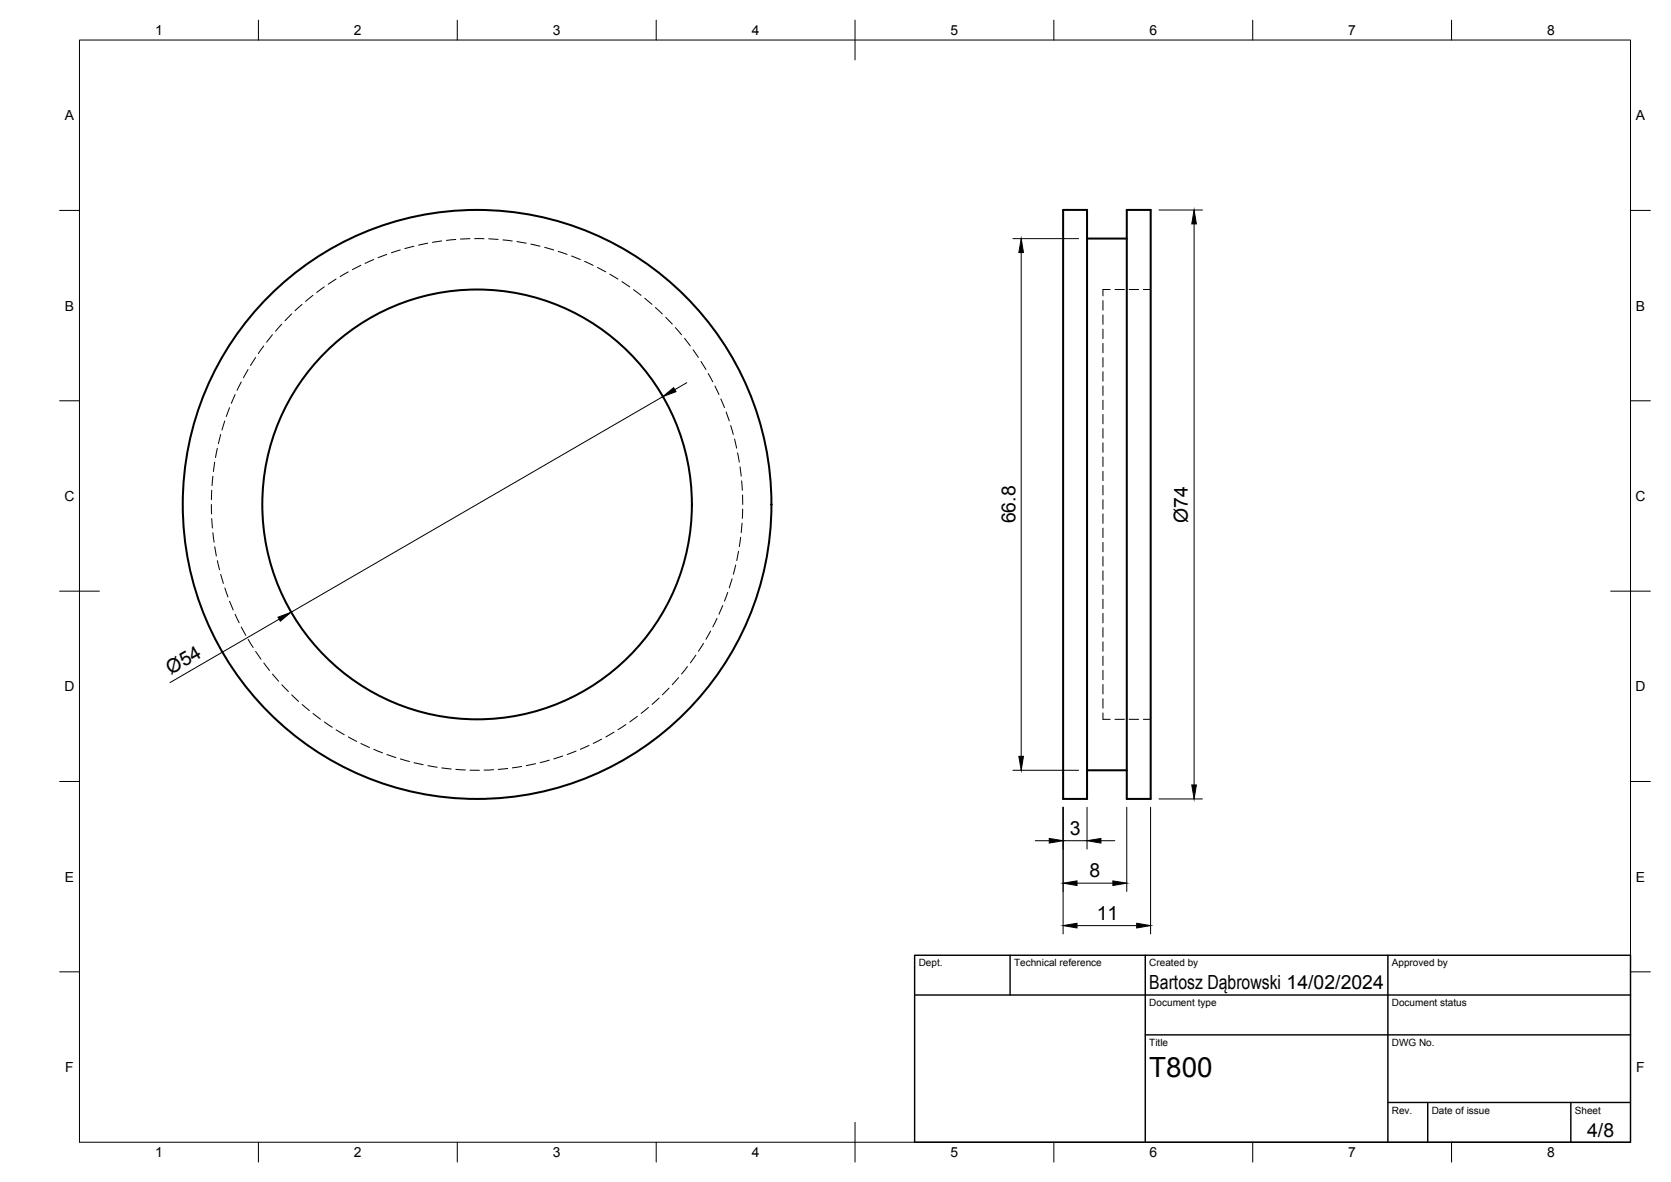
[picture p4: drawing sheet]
<svg xmlns="http://www.w3.org/2000/svg" width="420mm" height="297mm" viewBox="0 0 420 297" stroke-linecap="round" stroke-linejoin="round" font-family="sans-serif">
<!-- layer: Hidden -->
<g fill="none" stroke="#000" stroke-width=".25">
<path d="M118.2 60l-2.4 .1M119.3 60h2.4M73.3 78.9l-1.7 1.7M75.9 76.5l-1.7 1.6M78.7 74.2l-1.9 1.5M81.5 72.1l-1.9 1.4M84.5 70.1l-2 1.3M87.6 68.3l-2.1 1.2M90.7 66.7l-2.1 1.1M94 65.2l-2.2 1M97.3 63.9l-2.2 .9M100.6 62.8l-2.2 .7"/>
<path d="M104.1 61.9l-2.3 .6M107.5 61.1l-2.3 .5M111.1 60.5l-2.4 .4M114.6 60.2l-2.4 .2M122.9 60l2.4 .2M126.4 60.3l2.4 .3M130 60.7l2.3 .4M133.5 61.3l2.3 .6M136.9 62.2l2.3 .6M140.4 63.2l2.2 .7M143.7 64.3l2.2 .9M147 65.7l2.1 1"/>
<path d="M150.2 67.2l2.1 1.1M153.3 68.9l2.1 1.2M156.4 70.8l1.9 1.3M159.3 72.8l1.9 1.4M162.1 75l1.8 1.5M164.8 77.3l1.7 1.6M167.4 79.7l1.6 1.7M277.3 75.6v2.3M277.3 79.1v2.4M279.1 72.8h-1.8v1.6M280.4 72.8h2.3M283.9 72.8h2.4"/>
<path d="M287.5 72.8h1.8M59.1 99.2l-.9 2.2M60.7 96l-1.1 2.1M62.4 92.9l-1.2 2M64.3 89.8l-1.3 2M66.3 86.9l-1.4 2M68.5 84.1l-1.5 1.9M70.8 81.5l-1.5 1.7M169.8 82.3l1.6 1.8M172.1 85l1.5 1.9M174.3 87.9l1.3 1.9M176.3 90.8l1.2 2"/>
<path d="M178.1 93.9l1.1 2.1M179.8 97l1 2.2M277.3 82.7v2.4M277.3 86.3v2.4M277.3 89.9v2.3M277.3 93.4v2.4M277.3 97v2.4M53.5 119.7l-.2 2.3M54 116.1l-.3 2.4M54.7 112.7l-.5 2.3M55.5 109.2l-.6 2.3M56.5 105.8l-.7 2.3"/>
<path d="M57.7 102.5l-.8 2.2M181.3 100.3l.9 2.1M182.6 103.5l.8 2.3M183.7 106.9l.7 2.3M184.7 110.3l.5 2.3M185.5 113.8l.4 2.3M186.1 117.3l.3 2.4M277.3 100.6v2.3M277.3 104.1v2.4M277.3 107.7v2.4M277.3 111.3v2.4M277.3 114.9v2.3"/>
<path d="M277.3 118.4v2.4M53.1 126.8l.1 2.3M53.2 123.2l-.1 2.4M53.2 130.3l.2 2.4M53.5 133.9l.3 2.3M54 137.4l.4 2.3M185.7 138.5l-.4 2.4M186.2 135l-.3 2.4M186.5 120.8l.1 2.4M186.6 131.5l-.2 2.3M186.7 124.4l.1 2.4M186.7 127.9l-.1 2.4"/>
<path d="M277.3 122v2.4M277.3 125.6v2.4M277.3 129.1v2.4M277.3 132.7v2.4M277.3 136.3v2.4M277.3 139.9v2.3M54.7 140.9l.5 2.3M55.5 144.3l.7 2.3M56.5 147.8l.8 2.2M57.7 151.1l.9 2.2M59.1 154.4l1 2.1M60.7 157.6l1.1 2.1"/>
<path d="M178.7 158.6l-1.2 2.1M180.3 155.4l-1.1 2.2M181.7 152.2l-.9 2.2M183 148.9l-.8 2.2M184.1 145.5l-.7 2.2M185 142l-.6 2.3M277.3 143.4v2.4M277.3 147v2.4M277.3 150.6v2.4M277.3 154.1v2.4M277.3 157.7v2.4M62.4 160.7l1.2 2"/>
<path d="M64.3 163.7l1.3 2M66.3 166.6l1.5 1.9M68.5 169.4l1.6 1.8M70.9 172.1l1.6 1.7M73.3 174.6l1.8 1.7M76 177l1.8 1.6M78.7 179.3l1.9 1.4M163 177.8l-1.8 1.5M165.7 175.4l-1.7 1.6M168.2 172.9l-1.6 1.7M170.6 170.3l-1.6 1.8M172.8 167.5l-1.4 1.9"/>
<path d="M175 164.7l-1.4 1.9M176.9 161.7l-1.3 2M277.3 161.3v2.4M277.3 164.9v2.3M277.3 168.4v2.4M277.3 172v2.4M277.3 175.6v2.4M277.3 179.2v1.6h1.8M81.6 181.4l1.9 1.4M84.5 183.4l2.1 1.2M87.6 185.2l2.1 1.1M90.7 186.8l2.2 1"/>
<path d="M94 188.3l2.2 .9M97.3 189.6l2.2 .8M100.7 190.7l2.3 .7M104.1 191.7l2.3 .5M107.6 192.4l2.3 .4M111.1 193l2.4 .3M114.6 193.3l2.4 .2M118.2 193.6h2.3M124.1 193.4l-2.4 .1M127.7 193.1l-2.4 .3M131.2 192.6l-2.4 .4M134.7 191.9l-2.4 .5"/>
<path d="M138.1 191l-2.3 .7M141.5 190l-2.3 .7M144.8 188.8l-2.2 .8M148.1 187.4l-2.2 .9M151.3 185.7l-2.1 1.1M154.4 184l-2.1 1.2M157.4 182.1l-2 1.3M160.3 180l-2 1.4M280.4 180.8h2.3M283.9 180.8h2.4M287.5 180.8h1.8"/>
</g>
<!-- layer: Visible -->
<g fill="none" stroke="#000" stroke-width=".51">
<path d="M267.3 52.8h6v148h-6zM273.3 60h10M283.3 52.8h6v148h-6zM273.3 193.6h10"/>
<circle cx="120" cy="126.8" r="74"/>
<circle cx="120" cy="126.8" r="54"/>
</g>
<!-- layer: BORDER -->
<g fill="none" stroke="#000" stroke-width=".25">
<path d="M20 10.1h390v276.9h-390zM65 5.1v5M115 5.1v5M165 5.1v5M215 5.1v10M265 5.1v5M315 5.1v5M365 5.1v5M15 52.9h5M410 52.9h5M15 100.7h5M410 100.7h5"/>
<path d="M15 148.6h10M405 148.6h10M15 196.4h5M410 196.4h5M15 244.2h5M410 244.2h5M65 287v5M115 287v5M165 287v5M215 282.1v9.9M265 287v5M315 287v5"/>
<path d="M365 287v5"/>
</g>
<!-- layer: TITLEBLOCK -->
<path d="M230 240.1h180v46.9h-180zM230 250h180M254 240.1v9.9M288 240.1v46.9M349 240.1v46.9M288 260.1h122M349 277.1h61M359 277.1v9.9M395 277.1v9.9" fill="none" stroke="#000" stroke-width=".36"/>
<!-- layer: FD_Dimensions -->
<g fill="none" stroke="#000" stroke-width=".25">
<path d="M254.7 60h16.5M291.4 52.8h10.9M300.2 56.3v141M256.8 63.5v126.6M166.6 99.7l-93.4 54.1M172.7 96.2l-3 1.7M70.2 155.6l-27.5 15.9M254.7 193.6h16.5M260.3 211.3h3.5M267.3 202.9v31.8M267.3 211.3h6M273.3 202.9v10.5"/>
<path d="M276.8 211.3h3.5M283.3 202.9v21.1M289.3 202.9v31.8M291.4 200.8h10.9M270.8 232.6h15M270.8 221.9h9"/>
</g>
<path d="M300.2 52.8l.6 3.5h-1.1zM256.8 60l.5 3.5h-1.1zM166.6 99.7l2.8-2.3 .6 1zM69.9 155.1l3.3-1.3-2.7 2.3zM256.2 190.1h1.1l-.5 3.5zM299.7 197.3h1.1l-.6 3.5zM263.8 210.7l3.5 .6-3.5 .6zM273.3 211.3l3.5-.6v1.2zM267.3 232.6l3.5-.6v1.2zM267.3 221.9l3.5-.5v1.1zM279.8 221.4l3.5 .5-3.5 .6zM285.8 232l3.5 .6-3.5 .6z" fill="#000" stroke="#000" stroke-width=".25"/>
<text font-size="7" x="289" y="270.6">T800</text>
<g font-size="4.9">
<text x="255.3" y="131.5" transform="rotate(-90 255.3 131.5)">66.8</text>
<text x="298.7" y="131.4" transform="rotate(-90 298.7 131.4)">Ø74</text>
<text x="43" y="169.6" transform="rotate(-30 43 169.6)">Ø54</text>
<text x="269" y="209.8">3</text>
<text x="274" y="220.5">8</text>
<text x="275.8" y="231.2">11</text>
<text x="289" y="248.5">Bartosz Dąbrowski 14/02/2024</text>
<text x="399.1" y="285.7">4/8</text>
</g>
<g font-size="3.5">
<text x="39" y="8.8">1</text>
<text x="89" y="8.8">2</text>
<text x="139" y="8.8">3</text>
<text x="189" y="8.8">4</text>
<text x="239" y="8.8">5</text>
<text x="289" y="8.8">6</text>
<text x="339" y="8.8">7</text>
<text x="389" y="8.8">8</text>
<text x="16.3" y="30.2">A</text>
<text x="411.3" y="30.2">A</text>
<text x="16.3" y="78">B</text>
<text x="411.3" y="78">B</text>
<text x="16.2" y="125.9">C</text>
<text x="411.2" y="125.9">C</text>
<text x="16.2" y="173.7">D</text>
<text x="411.2" y="173.7">D</text>
<text x="16.3" y="221.6">E</text>
<text x="411.3" y="221.6">E</text>
<text x="16.4" y="269.4">F</text>
<text x="411.4" y="269.4">F</text>
<text x="39" y="290.8">1</text>
<text x="89" y="290.8">2</text>
<text x="139" y="290.8">3</text>
<text x="189" y="290.8">4</text>
<text x="239" y="290.8">5</text>
<text x="289" y="290.8">6</text>
<text x="339" y="290.8">7</text>
<text x="389" y="290.8">8</text>
</g>
<g font-size="2.5">
<text x="231" y="242.9">Dept.</text>
<text x="255" y="242.9">Technical reference</text>
<text x="289" y="242.9">Created by</text>
<text x="350" y="242.9">Approved by</text>
<text x="289" y="252.8">Document type</text>
<text x="350" y="252.8">Document status</text>
<text x="289" y="262.9">Title</text>
<text x="350" y="262.9">DWG No.</text>
<text x="350" y="279.9">Rev.</text>
<text x="360" y="279.9">Date of issue</text>
<text x="396" y="279.9">Sheet</text>
</g>
</svg>
